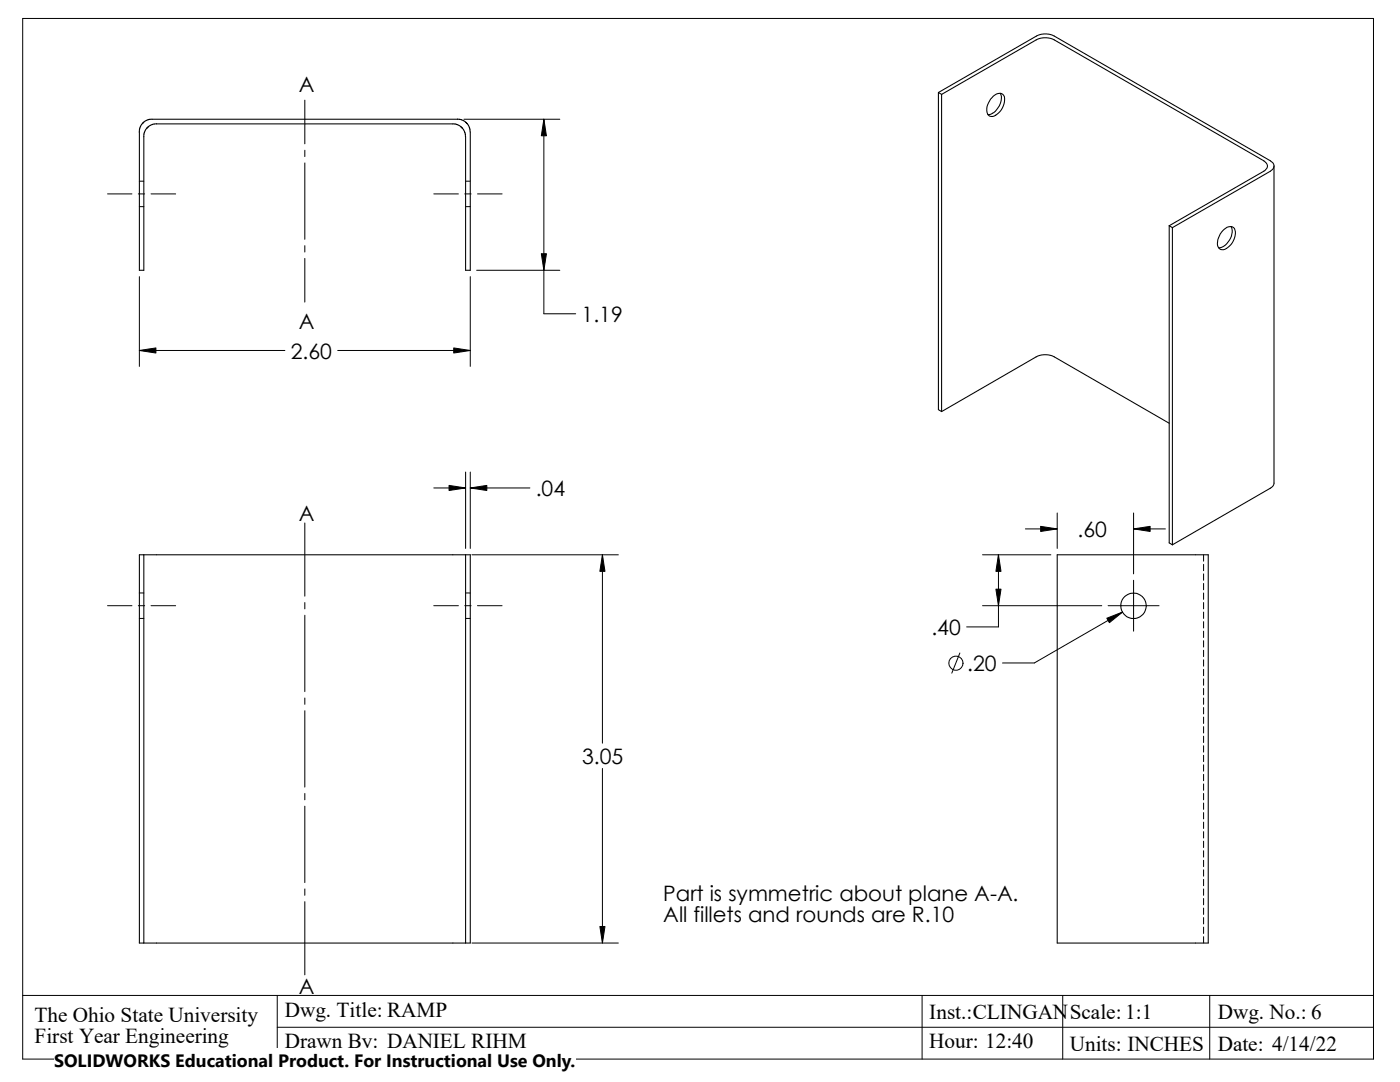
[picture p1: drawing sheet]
<svg xmlns="http://www.w3.org/2000/svg" width="279mm" height="216mm" viewBox="0 0 279 216" stroke-linecap="round" stroke-linejoin="round" font-family="sans-serif">
<g fill="none" stroke="#000" stroke-width=".2">
<path d="M4.5 3.7h269.6v207.6h-269.6zM60.8 20v8.7M21.5 38.7h4.8M27.6 38.7h1.3M27.8 36.2h.9M30.1 38.7h5M60.8 30v1.2M60.8 32.5v15.3M86.6 38.7h4.9M92.6 23.8h19.1M92.8 38.7h1.2M92.9 36.2h1"/>
<path d="M95.3 38.7h4.9M108.5 23.8v38.8h6.4M27.8 41.2h.9M27.8 55.2v17.9M60.8 49v1.3M60.8 51.6v8.7M92.9 41.2h1M93.9 55.2v17.9M95.1 53.9h16.6M27.8 69.9h29.1M67.4 69.9h26.5M86.6 97.4h6.3"/>
<path d="M92.9 94.2v15.2M93.9 94.2v15.2M93.9 97.4h11.8M27.8 118.3h.9M60.8 104.4v14.6M92.9 118.3h1M94.2 110.7h29.2M120.2 110.7v37.6M196.1 110.7h13.6M199.3 110.7v14.4h-6.4M204.6 105.5h6.4M211 102.4v7"/>
<path d="M226.2 102.4v12.1M226.2 115.8v10.1M226.2 105.5h6.4M240.2 110.7v1.3M240.2 112.6v1.3M240.2 114.5v1.3M240.2 116.4v1.3M240.2 118.3v1.3M21.5 120.9h4.8M27.6 120.9h1.3M27.8 123.4h.9M30.1 120.9h5"/>
<path d="M60.8 120.2v1.3M60.8 122.8v15.2M60.8 139.3v1.2M86.6 120.9h4.9M92.8 120.9h1.2M92.9 123.4h1M95.3 120.9h4.9M191.6 130.3l-1.7 4M196.1 120.9h23.8M221.1 120.9h10.2M224 122.1l-17.6 10.2h-6.3M240.2 120.2v1.3"/>
<path d="M240.2 122.1v1.3M240.2 124v1.3M240.2 125.9v1.3M240.2 127.8v1.3M240.2 129.8v1.2M240.2 131.7v1.2M240.2 133.6v1.2M240.2 135.5v1.2M240.2 137.4v1.2M240.2 139.3v1.2M60.8 141.8v15.3M60.8 158.3v1.3"/>
<path d="M120.2 153.3v34.9M240.2 141.2v1.3M240.2 143.1v1.3M240.2 145v1.3M240.2 146.9v1.3M240.2 148.8v1.3M240.2 150.7v1.3M240.2 152.6v1.3M240.2 154.5v1.3M240.2 156.4v1.3M240.2 158.3v1.3M60.8 160.9v15.2"/>
<path d="M60.8 177.4v1.2M60.8 179.9v14.6M240.2 160.2v1.3M240.2 162.1v1.3M240.2 164v1.3M240.2 165.9v1.3M240.2 167.9v1.2M240.2 169.8v1.2M240.2 171.7v1.2M240.2 173.6v1.2M240.2 175.5v1.2M240.2 177.4v1.2"/>
<path d="M240.2 179.3v1.3M4.5 198.6h269.6M55.3 198.6v12.7M94.2 188.2h29.2M184 198.6v12.7M212.1 198.6v12.7M240.2 181.2v1.3M240.2 183.1v1.3M240.2 185v1.3M240.2 186.9v1.3M241.4 198.6v12.7M55.3 205h218.8"/>
<circle cx="190.8" cy="132.3" r="1.41"/>
</g>
<g fill="none" stroke="#000" stroke-width=".21">
<path d="M187.3 18.5l19.5-11.3a3.9 3.9 0 0 1 3.6 0l43.1 24.9a1.1 1.1 0 0 1 .8 1 1.1 1.1 0 0 1-.8 1.1l-19.5 11.2M187.3 18.5l.6 .3M187.3 18.5v63.2l.6 .4M187.9 18.8l18.9-10.8a4 4 0 0 1 3.6 0l41.8 24.1a1.1 1.1 0 0 1 .7 1 1.1 1.1 0 0 1-.7 1.1l-18.9 10.8M187.9 18.8v63.3M198.2 19.2a1.29 1.29 0 0 1 2.2 .1 3.7 3.7 0 0 1-2.3 3.9 1.15 1.15 0 0 1-1.2-1.5l.4-1.2 .4-.7zM199.6 18.6a3.3 3.3 0 0 1-1.5 4l-1 .3M91.3 23.8h-61.4l-.6 .2-.9 .7-.6 1.2v28h.9v-27.1l.3-.9 .6-.6 .8-.5 .8-.1M91.3 23.7l1 .3 1 .7 .4 .8 .2 .8v27.6h-1v-26.6l-.1-.7-.3-.7-.5-.6-.6-.4-.6-.2h-59.6M254.3 33.1v63.4l-.3 .5-.5 .4-19.5 11.3M233.3 45l.7 .4M233.3 45v63.3l.7 .4"/>
<path d="M234 45.4v63.3M244 46.1a1.54 1.54 0 0 1 2.4-.5 3.5 3.5 0 0 1-2.2 4.2 1.15 1.15 0 0 1-1.2-1.5l.5-1.6zM245.7 45.2a3.3 3.3 0 0 1-2.5 4.2M187.9 82.1l18.9-10.9a4 4 0 0 1 3.6 0l22.9 13.3M28.7 110.7h64.2M28.7 110.7h-.9v77.5h.9M28.7 110.7v77.5M92.9 110.7h1v77.5h-1M92.9 110.7v77.5M211 110.7h30.1v77.5h-30.1zM28.7 188.2h64.2"/>
<circle cx="226.2" cy="120.9" r="2.54"/>
</g>
<g fill="#000" stroke="#000" stroke-width=".2">
<path d="M108.5 23.8l.6 3.3h-1.1zM108 50.6h1.1l-.6 3.3zM27.8 69.9l3.3-.5v1zM90.6 69.4l3.3 .5-3.3 .5zM89.6 96.9l3.3 .5-3.3 .5zM93.9 97.4l3.3-.5v1zM120.2 110.7l.5 3.3h-1zM199.3 110.7l.5 3.3h-1zM207.7 105l3.3 .5-3.3 .5zM226.2 105.5l3.3-.5v1zM198.8 117.6h1l-.5 3.3zM220.9 123.4l3.1-1.3-2.6 2.1z"/>
<path d="M119.7 184.9h1l-.5 3.3z"/>
</g>
<path d="M10.8 209.2h104.1v6.7h-104.1z" fill="#fff"/>
<g font-size="4.2">
<text x="59.6" y="18.4">A</text>
<text x="59.6" y="65.6">A</text>
<text x="116.1" y="64.3">1.19</text>
<text x="58" y="71.6">2.60</text>
<text x="106.9" y="99.1">.04</text>
<text x="59.6" y="103.9">A</text>
<text x="215" y="107.2">.60</text>
<text x="185.9" y="126.7">.40</text>
<text x="193" y="133.9">.20</text>
<text x="116.2" y="152.5">3.05</text>
<text x="132.4" y="179.7">Part is symmetric about plane A-A.</text>
<text x="132.4" y="183.9">All fillets and rounds are R.10</text>
<text x="6.9" y="203.9">The Ohio State University</text>
<text x="56.9" y="202.9">Dwg. Title: RAMP</text>
<text x="59.6" y="198.4">A</text>
<text x="185.5" y="203.2">Inst.:CLINGAN</text>
<text x="213.5" y="203.2">Scale: 1:1</text>
<text x="243.1" y="203.2">Dwg. No.: 6</text>
<text x="6.9" y="208.1">First Year Engineering</text>
<text x="56.9" y="209.2">Drawn By: DANIEL RIHM</text>
<text x="185.5" y="209.2">Hour: 12:40</text>
<text x="213.5" y="209.6">Units: INCHES</text>
<text x="243" y="209.6">Date: 4/14/22</text>
</g>
<text font-size="3.6" x="10.8" y="213">SOLIDWORKS Educational Product. For Instructional Use Only.</text>
</svg>
